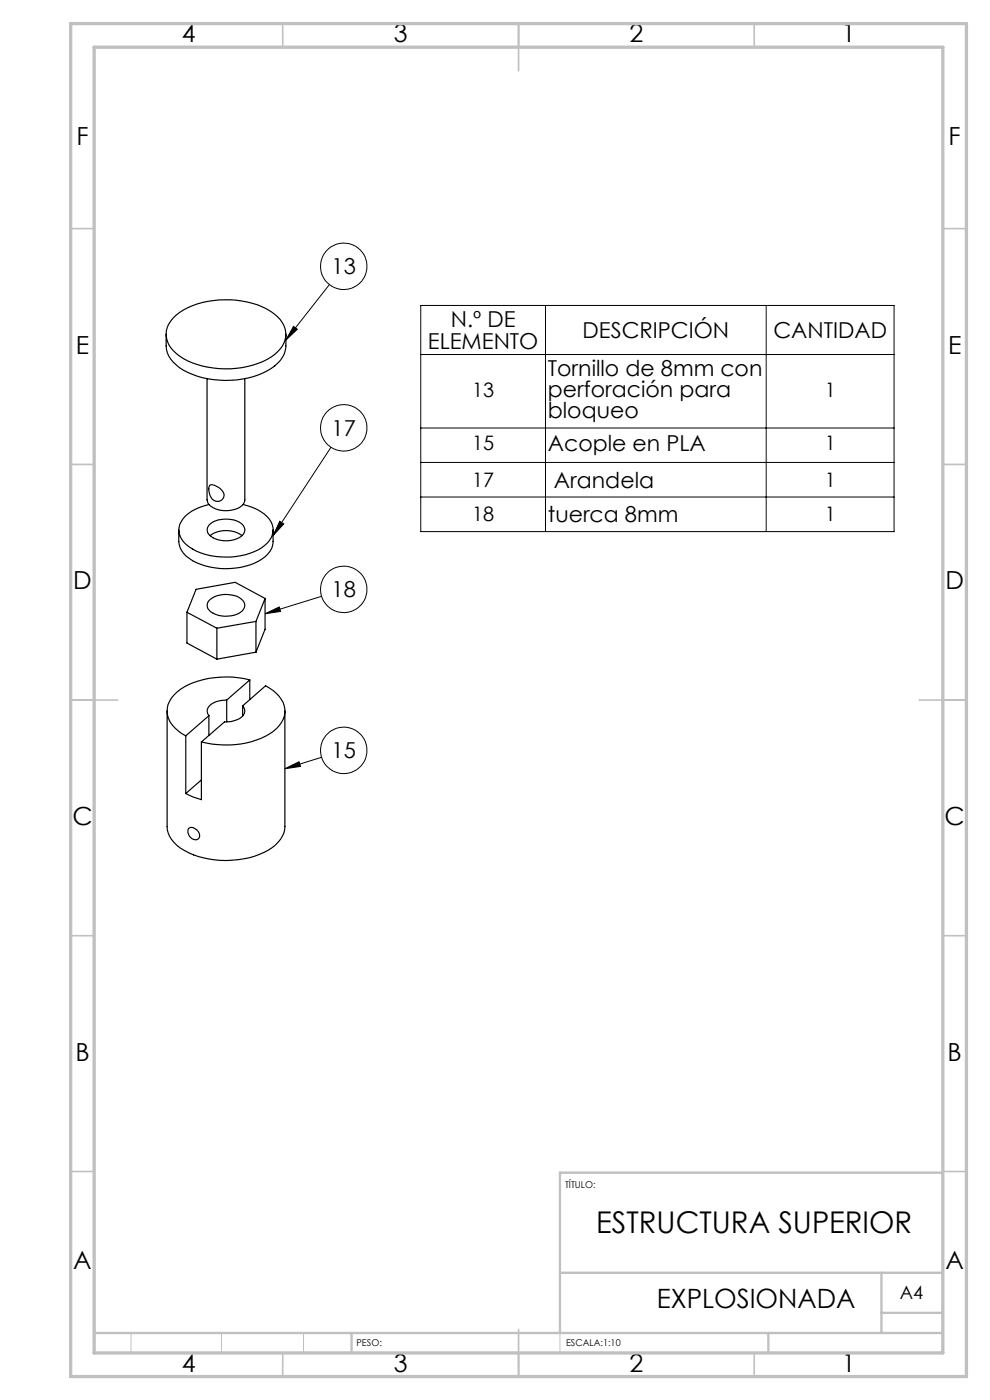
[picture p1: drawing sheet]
<svg xmlns="http://www.w3.org/2000/svg" width="210mm" height="297mm" viewBox="0 0 210 297" stroke-linecap="round" stroke-linejoin="round" font-family="sans-serif">
<g fill="none" stroke="#000" stroke-width=".21">
<path d="M62.3 69.2l.8 .6-2.5 2.3zM69.9 60.4l-9.3 11.7M89.3 64.8h100.4v48h-100.4zM89.3 75.2h100.4M115.7 64.8v48M162.5 64.8v48M70.2 94.9l-12.3 18.7M89.3 90.8h100.4M89.3 98.1h100.4M59.3 110.6l.9 .6-2.3 2.4zM89.3 105.4h100.4M56.2 130.2l3-1.4 .3 .9z"/>
<path d="M68.2 126.5l-12 3.7M60.4 163.1l3-1.5 .3 1zM68.2 160.7l-7.8 2.4"/>
<circle cx="72.9" cy="56.5" r="4.9"/>
<circle cx="72.9" cy="90.8" r="4.9"/>
<circle cx="72.9" cy="125" r="4.9"/>
<circle cx="72.9" cy="159.2" r="4.9"/>
</g>
<path d="M118.8 248.8v38.2M118.8 270h81.2M27.8 282.8v4.2M47 282.8v4.2M64.4 282.8v4.2" fill="none" stroke="#c0c0c0" stroke-width=".21"/>
<g fill="none" stroke="#c0c0c0" stroke-width=".35">
<path d="M60 5v5M110 5v10M160 5v5M15 48.5h5M200 48.5h5M15 98.5h5M200 98.5h5M15 148.5h10M195 148.5h10M15 198.5h5M200 198.5h5M15 248.5h5"/>
<path d="M200 248.5h5M60 287v5M110 282v10M160 287v5"/>
</g>
<path d="M20 231.8v55.2M200 248.8h-81.2v34M118.8 270h81.2M187 270v12.8M187 278.5h13M20 282.8h180M74.6 282.8v4.2M163 282.8v4.2" fill="none" stroke="#c0c0c0" stroke-width=".5"/>
<path d="M15 5h190v287h-190zM20 10h180v277h-180z" fill="none" stroke="#c0c0c0" stroke-width=".7"/>
<path d="M62.3 69.2l.8 .6-2.5 2.3zM59.3 110.6l.9 .6-2.3 2.4zM56.2 130.2l3-1.4 .3 .9zM60.4 163.1l3-1.5 .3 1z" fill="#000"/>
<g fill="none" stroke="#000" stroke-width=".25">
<path d="M35.2 70.9v2.5a5.7 5.7 0 0 0 2.9 4.6 19.3 19.3 0 0 0 19.4 .2 6 6 0 0 0 3.1-4.8v-2.5M36.7 67.6a15.1 15.1 0 0 1 10.9-4 16.6 16.6 0 0 1 11.2 3.6 4.8 4.8 0 0 1 .1 7.4 16.1 16.1 0 0 1-11.2 3.6 16.5 16.5 0 0 1-10.3-3.2 4.9 4.9 0 0 1-.7-7.4zM43.9 80.3v25.7a3 3 0 0 0 2.9 2.3 5.5 5.5 0 0 0 4.7-1.3l.4-.7v-26M37.9 112.4v2.5a5 5 0 0 0 3 4.1 15.4 15.4 0 0 0 14.7-.4 4.6 4.6 0 0 0 2.3-3.7v-2.5M44.3 111.4a5.7 5.7 0 0 1 7.3 0 1.85 1.85 0 0 1-1.4 2.9 5.7 5.7 0 0 1-5.9-.9 1.47 1.47 0 0 1 0-2zM44.3 107a8.4 8.4 0 0 0-6.2 4.2 4.1 4.1 0 0 0 2 4.8 15.3 15.3 0 0 0 15.5 .2 4.2 4.2 0 0 0 1.9-5.4 8.9 8.9 0 0 0-6-3.8M44.5 103a2.51 2.51 0 0 1 2.7 1.1 1.38 1.38 0 0 1-.3 2.1 1.38 1.38 0 0 1-2-.5 2.81 2.81 0 0 1-.4-2.7zM44.6 113.6a5.9 5.9 0 0 1 6.7 0M39.7 129.9l6.3 3.4M39.7 129.9v6.5l6.3 3.4M44.2 127.5a5.5 5.5 0 0 1 7.3-.1 1.81 1.81 0 0 1-1.2 2.9 5.8 5.8 0 0 1-5.9-.8 1.45 1.45 0 0 1-.2-2zM46 133.3v6.5"/>
<path d="M54.3 131.8l-8.3 1.5M54.3 131.8v6.6M54.3 138.4l-8.3 1.4M56.2 127l-6.3-3.5-8.3 1.5-1.9 4.9M56.2 127l-1.9 4.8M56.2 127v6.5l-1.9 4.9M35.5 150.8v24.5a5.9 5.9 0 0 0 3.7 5.1 19.1 19.1 0 0 0 18.4-.5 5.9 5.9 0 0 0 2.8-4.6v-24.5M39.4 156.1v12.2M42.7 157.4v12.2l-1.7-.5-1.6-.8M44.3 151.8l-4.9 4.3M44.3 151.8v4.2M48.1 148.5a4 4 0 0 0-4.1 2.1l.1 .8 .2 .4"/>
<path d="M48.1 148.5v4.6M51.5 149.8l4.8-4.3a6.5 6.5 0 0 1 4.1 5.7 6.7 6.7 0 0 1-4 4.9 19.9 19.9 0 0 1-13.7 1.3M51.5 149.8a1.8 1.8 0 0 1-1.2 2.9 5.6 5.6 0 0 1-2.7 .4l-4.9 4.3M51.5 149.8v2.1M53 144.2a19.4 19.4 0 0 0-14.8 2.1 5.4 5.4 0 0 0-2.5 6.1 7.5 7.5 0 0 0 3.7 3.7M53 144.2v4.2M53 144.2l-4.9 4.3M40 175.8a1.68 1.68 0 0 1 2.3 1.1 .98 .98 0 0 1-.4 1.2 .98 .98 0 0 1-1.3-.3 1.8 1.8 0 0 1-.6-2zM42.7 165.4l-3.3 2.9"/>
</g>
<text font-size="6.3" x="126.5" y="261.6">ESTRUCTURA SUPERIOR</text>
<text font-size="5.6" x="139.3" y="277.5">EXPLOSIONADA</text>
<g font-size="5.3">
<text x="38.5" y="9">4</text>
<text x="83.5" y="9">3</text>
<text x="133.6" y="9">2</text>
<text x="178.6" y="9">1</text>
<text x="16.2" y="30.8">F</text>
<text x="201.2" y="30.8">F</text>
<text x="16.1" y="75">E</text>
<text x="201.1" y="75">E</text>
<text x="15.5" y="125">D</text>
<text x="200.5" y="125">D</text>
<text x="15.4" y="175">C</text>
<text x="200.4" y="175">C</text>
<text x="16" y="225">B</text>
<text x="201" y="225">B</text>
<text x="15.5" y="269.3">A</text>
<text x="200.5" y="269.3">A</text>
<text x="38.5" y="291">4</text>
<text x="83.5" y="291">3</text>
<text x="133.6" y="291">2</text>
<text x="178.6" y="291">1</text>
</g>
<g font-size="4.7">
<text x="70.3" y="58.2">13</text>
<text x="95.6" y="69.4">N.º DE</text>
<text x="123.6" y="71.7">DESCRIPCIÓN</text>
<text x="164" y="71.7">CANTIDAD</text>
<text x="90.8" y="73.9">ELEMENTO</text>
<text x="116.2" y="79.7">Tornillo de 8mm con</text>
<text x="116.2" y="84.2">perforación para</text>
<text x="116.2" y="88.8">bloqueo</text>
<text x="70.3" y="92.5">17</text>
<text x="116.2" y="95.7">Acople en PLA</text>
<text x="117.5" y="103.4">Arandela</text>
<text x="116.2" y="110.8">tuerca 8mm</text>
<text x="70.3" y="126.7">18</text>
<text x="70.3" y="160.9">15</text>
</g>
<g font-size="4.2">
<text x="100.1" y="84.1">13</text>
<text x="174.9" y="84.1">1</text>
<text x="100.1" y="95.6">15</text>
<text x="174.9" y="95.6">1</text>
<text x="100.1" y="103.3">17</text>
<text x="174.9" y="103.3">1</text>
<text x="100.1" y="110.6">18</text>
<text x="174.9" y="110.6">1</text>
</g>
<text font-size="3.9" x="190.9" y="275.5">A4</text>
<g font-size="2">
<text x="119.9" y="251.9">TÍTULO:</text>
<text x="75.6" y="285.5">PESO:</text>
<text x="120.1" y="285.6">ESCALA:1:10</text>
</g>
</svg>
